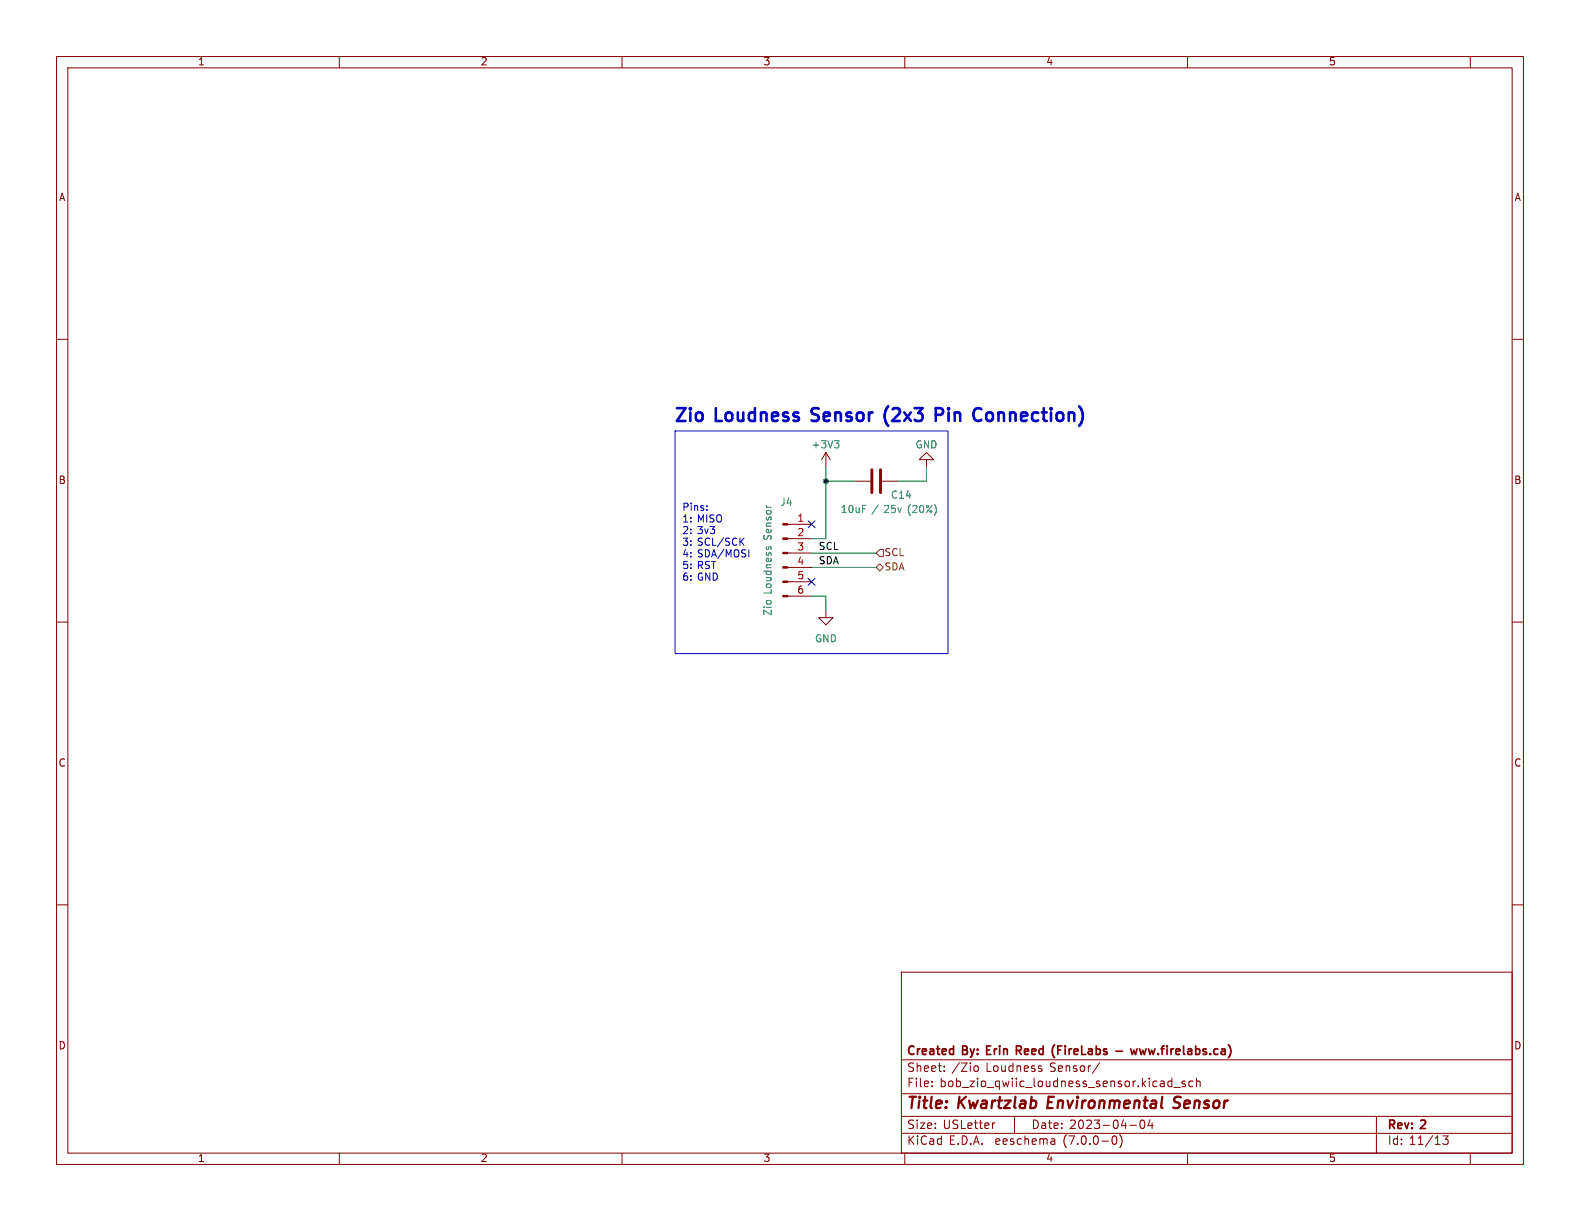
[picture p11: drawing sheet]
<svg xmlns="http://www.w3.org/2000/svg" width="279mm" height="216mm" viewBox="0 0 279 216" stroke-linecap="round" stroke-linejoin="round" font-family="sans-serif">
<g fill="none" stroke="#840000" stroke-width=".18">
<path d="M10 10h259.4v195.9h-259.4zM12 12h255.4v191.9h-255.4zM60 10v2M110 10v2M160 10v2M210 10v2M260 10v2M10 60h2M267.4 60h2M139.3 97.8h4.2M139.3 95.3h4.2M139.3 92.7h4.2"/>
<path d="M146 80l-.7 1.3M146 80v2.6M146 80l.8 1.3M151.1 85.1h2.8M156 85.1h2.7M163.8 81.3h1.3l-1.3-1.3-1.2 1.3h1.2v1.3M10 110h2M139.3 105.4h4.2M139.3 102.9h4.2M139.3 100.3h4.2M146 108v1.2h1.3l-1.3 1.3-1.2-1.3h1.2M267.4 110h2"/>
<path d="M10 160h2M267.4 160h2M159.4 171.9h108v32h-108zM159.4 197.4h108M159.4 193.4h108M159.4 187.4h108M164.8 192v.2M164.8 191.2v.2M167 189.3v.2M167 188.5v.2M172.4 188.5h.3l.3 .2-.1 .6-.2 .2-.3-.1M175.9 198.6h-.2"/>
<path d="M179.4 197.4v3M184.1 189l.2 .2-.2 .3M184.1 188.5h.1M194.5 187.9l-1.3 1.9M199.8 199h1.1M201.8 198.1h.1a.81 .81 0 0 1 .6 .6 .81 .81 0 0 1-.3 .8l-.1 .1a.81 .81 0 0 1-.6-.7 .81 .81 0 0 1 .3-.8zM203.4 198l-.4 1.1h.9M203.7 198.6v1M206.7 192.1h.5M206.7 191.2h.5M207.2 190.7v1.5M207.6 192.3h1.1"/>
<path d="M209.6 191.2h-.4l-.2 .2 .1 .2 .5 .1v.4h-.6M210.9 191.2h-.4l-.3 .2v.5l.2 .2h.5M211.6 191.3l.2-.1h.4v1M211.6 190.7v1.5M243.4 197.4v6.5M60 203.9v2M110 203.9v2M159.4 200.4h108M160 203.9v2M186.3 201.4l.2 .2v.8M186.5 202.3l-.5 .1M186.5 201.7l-.5 .1"/>
<path d="M196.8 201l.2-.1a.81 .81 0 0 1 .6 .6 .81 .81 0 0 1-.3 .8l-.2 .1a.81 .81 0 0 1-.3-1.4zM198.1 200.7a1.74 1.74 0 0 1-.1 2.2M210 203.9v2M255.2 200.9h.9l-.5 .5 .4 .2v.6l-.2 .2h-.4l-.2-.2M260 203.9v2"/>
</g>
<path d="M207.5 195.8l.7 .1M208.5 193.9l-.6 .1a.46 .46 0 0 0-.3 .5 .46 .46 0 0 0 .4 .4l.3 .1" fill="none" stroke="#840000" stroke-width=".4"/>
<path d="M179.7 185.7h.6M180.1 185.7l.5 .8M180.3 185h-.6v1.5M186.4 187h.1M186.5 184.7l-.1 .1M197.3 185.9h1.2M199.9 185.5l.3 1M201.1 185.5l-.3 1-.3-.8M201.5 185.5l.3 1M217.2 184.7l.1 .1" fill="none" stroke="#840000" stroke-width=".3"/>
<g fill="#840000" stroke="#840000" stroke-width=".18">
<path d="M138.4 105.3h.9v.2h-.9z"/>
<path d="M138.4 102.7h.9v.3h-.9z"/>
<path d="M138.4 100.2h.9v.3h-.9z"/>
<path d="M138.4 97.7h.9v.2h-.9z"/>
<path d="M138.4 95.1h.9v.3h-.9z"/>
<path d="M138.4 92.6h.9v.2h-.9z"/>
</g>
<path d="M147.6 77.9h.7l-.4 .5M148.1 78.4l.2 .3v.3l-.2 .2M135.6 96.7l-.1 .3M135.9 97l.1-.3 .2-.1 .2 .2v.3M155.3 89.3l-1.1 1.6" fill="none" stroke="#006464" stroke-width=".18"/>
<path d="M154.2 83.1v4M155.7 83.1v4" fill="none" stroke="#840000" stroke-width=".51"/>
<path d="M154.9 97.8l.7-.6h.6v1.2h-.6zM154.9 100.3l.7-.6 .6 .6-.6 .7z" fill="none" stroke="#725600" stroke-width=".18"/>
<path d="M119.4 76.2h48.2v39.4h-48.2zM125 90.1v.1M125 89.5v.1M131 95.7l.6 .7M131.6 95.2l-.8 .7" fill="none" stroke="#0000c2" stroke-width=".18"/>
<path d="M157 71.9a2.67 2.67 0 0 0 0 3.3M165.5 73.4h.8a.62 .62 0 0 0 .5-.6 .62 .62 0 0 0-.5-.6h-.8v2.2M173.4 72.3l.1 .1M173.5 74.2l-.1 .1" fill="none" stroke="#0000c2" stroke-width=".45"/>
<path d="M143.5 97.8h11.4M146 82.6v12.7h-2.5M146 85.1h5.1M163.8 82.6v2.5h-5.1M143.5 105.4h2.5v2.6M143.5 100.3h11.4" fill="none" stroke="#009600" stroke-width=".18"/>
<path d="M142.9 92.1l1.2 1.2M144.1 92.1l-1.2 1.2M142.9 102.3l1.2 1.2M144.1 102.3l-1.2 1.2" fill="none" stroke="#000084" stroke-width=".18"/>
<circle cx="146" cy="85.1" r=".46" fill="#009600" stroke="#009600" stroke-width=".18"/>
<g font-size="3.2" fill="#0000c2">
<text x="119.4" y="74.9">Zio</text>
<text x="126.7" y="74.9">Loudness</text>
<text x="144.4" y="74.9">Sensor</text>
<text x="157.9" y="74.9">(2x3</text>
<text x="167.7" y="74.9">Pin</text>
<text x="175.1" y="74.9">Connection)</text>
</g>
<g font-size="2.8" fill="#840000">
<text x="160.4" y="196.7">Title:</text>
<text x="169.5" y="196.7">Kwartzlab</text>
<text x="185.9" y="196.7">Environmental</text>
<text x="208.8" y="196.7">Sensor</text>
</g>
<g font-size="2.1" fill="#840000">
<text x="160.4" y="189.8">Sheet:</text>
<text x="160.4" y="187">Created</text>
<text x="168.3" y="189.8">/Zio</text>
<text x="170.3" y="187">By: Erin</text>
<text x="174.4" y="189.8">Loudness</text>
<text x="180.7" y="187">Reed</text>
<text x="185.7" y="189.8">Sensor/</text>
<text x="187.5" y="187">(FireLabs</text>
<text x="199.2" y="187">-</text>
<text x="202.4" y="187">www.firelabs.ca)</text>
<text x="160.4" y="192.5">File:</text>
<text x="166.2" y="192.5">bob_zio_qwiic_loudness_sensor.kicad_sch</text>
<text x="160.4" y="202.7">KiCad</text>
<text x="160.4" y="199.9">Size:</text>
<text x="166.7" y="199.9">USLetter</text>
<text x="167.8" y="202.7">E.D.A.</text>
<text x="176.1" y="202.7">eeschema</text>
<text x="182.4" y="199.9">Date:</text>
<text x="188.1" y="202.7">(7.0.0-0)</text>
<text x="189.1" y="199.9">2023-04-04</text>
<text x="245.4" y="200.1">Rev:</text>
<text x="245.4" y="202.7">Id: 11/13</text>
<text x="251.4" y="200.1">2</text>
</g>
<g font-size="1.8" fill="#840000">
<text x="35" y="11.8">1</text>
<text x="85" y="11.8">2</text>
<text x="135" y="11.8">3</text>
<text x="185" y="11.8">4</text>
<text x="235" y="11.8">5</text>
<text x="10.4" y="35.8">A</text>
<text x="267.8" y="35.8">A</text>
<text x="10.3" y="85.8">B</text>
<text x="267.7" y="85.8">B</text>
<text x="10.3" y="135.8">C</text>
<text x="267.7" y="135.8">C</text>
<text x="10.3" y="185.8">D</text>
<text x="267.7" y="185.8">D</text>
<text x="35" y="205.7">1</text>
<text x="85" y="205.7">2</text>
<text x="135" y="205.7">3</text>
<text x="185" y="205.7">4</text>
<text x="235" y="205.7">5</text>
</g>
<g font-size="1.8" fill="#006464">
<text x="143.4" y="79.6">+3V3</text>
<text x="161.8" y="79.6">GND</text>
<text x="137.9" y="89.7">J4</text>
<text x="157.5" y="88.5">C14</text>
<text x="136.7" y="95.4" transform="rotate(-90 136.7 95.4)">Sensor</text>
<text x="148.6" y="91">10uF</text>
<text x="156.4" y="91">25v</text>
<text x="160.6" y="91">(20%)</text>
<text x="136.7" y="105.1" transform="rotate(-90 136.7 105.1)">Loudness</text>
<text x="136.7" y="109" transform="rotate(-90 136.7 109)">Zio</text>
<text x="144.1" y="113.9">GND</text>
</g>
<g font-size="1.8" fill="#0000c2">
<text x="120.6" y="90.5">Pins:</text>
<text x="120.6" y="92.6">1: MISO</text>
<text x="120.6" y="94.6">2: 3v3</text>
<text x="120.6" y="96.7">3: SCL/SCK</text>
<text x="120.6" y="98.8">4: SDA/MOSI</text>
<text x="120.6" y="100.8">5: RST</text>
<text x="120.6" y="102.9">6: GND</text>
</g>
<g font-size="1.8" fill="#a90000">
<text x="140.9" y="92.5">1</text>
<text x="140.9" y="95">2</text>
<text x="140.9" y="97.5">3</text>
<text x="140.9" y="100.1">4</text>
<text x="140.9" y="102.6">5</text>
<text x="140.9" y="105.2">6</text>
</g>
<g font-size="1.8" fill="#0f0f0f">
<text x="144.8" y="100">SDA</text>
<text x="144.8" y="97.4">SCL</text>
</g>
<g font-size="1.8" fill="#725600">
<text x="156.4" y="101.2">SDA</text>
<text x="156.4" y="98.6">SCL</text>
</g>
</svg>
